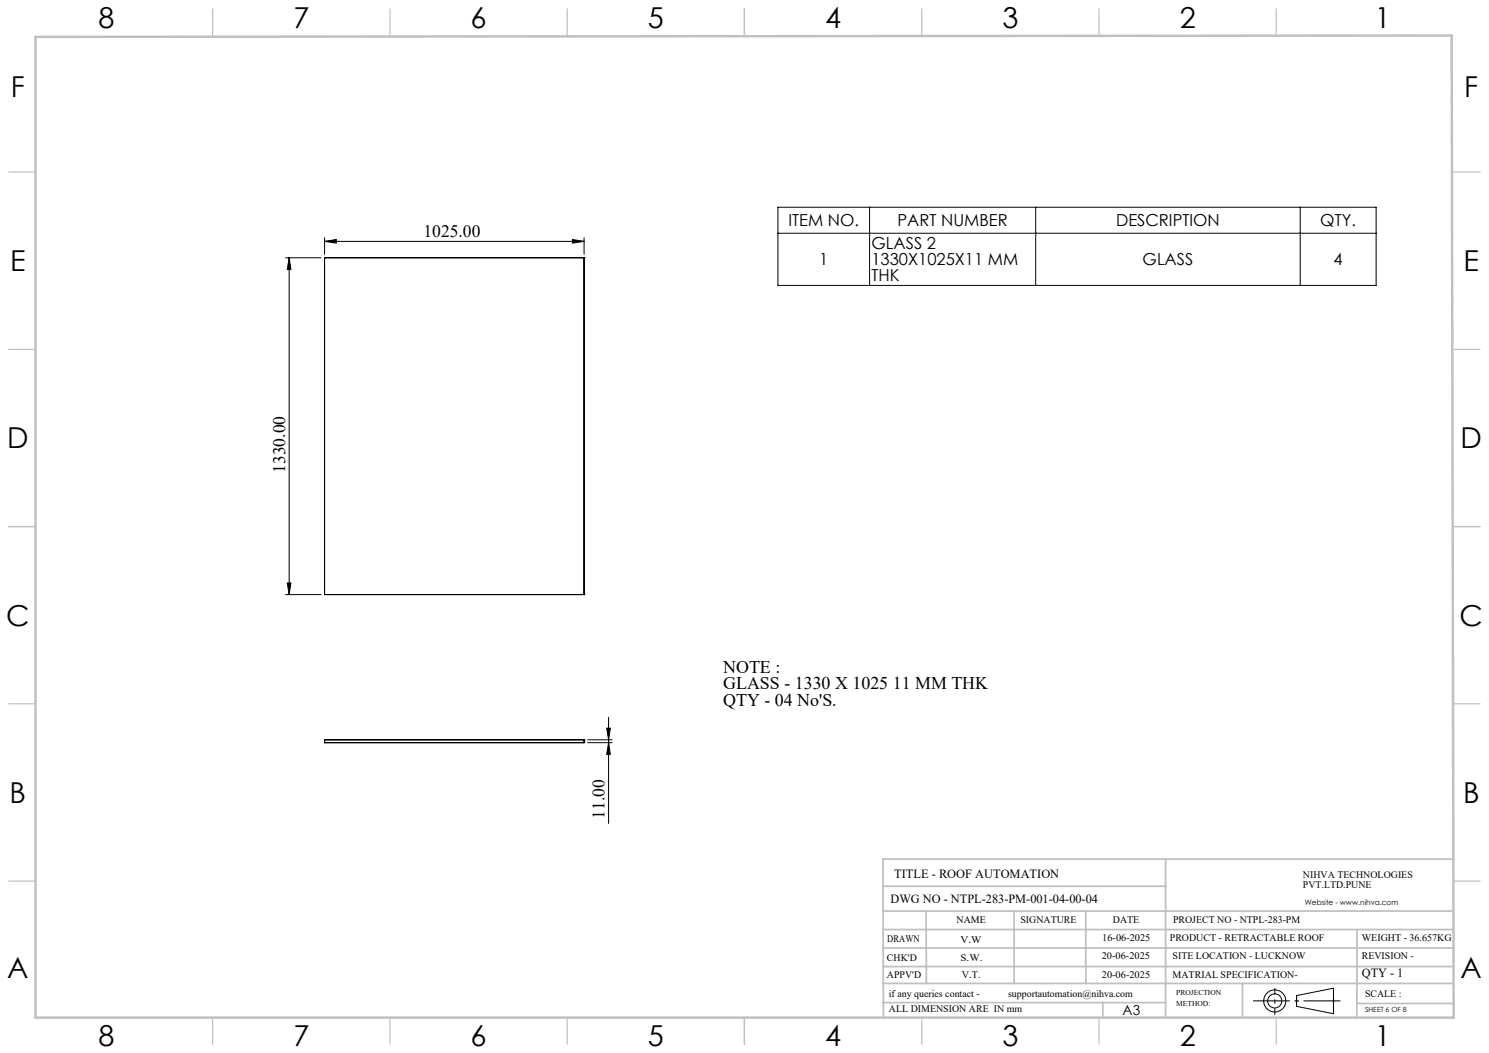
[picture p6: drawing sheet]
<svg xmlns="http://www.w3.org/2000/svg" width="420mm" height="297mm" viewBox="0 0 420 297" stroke-linecap="round" stroke-linejoin="round" font-family="sans-serif">
<g fill="none" stroke="#000" stroke-width=".28">
<path d="M219.4 58.5h168.8v22h-168.8zM245.3 58.5v22M292.1 58.5v22M366.7 58.5v22M80.5 72.7h10.1M81.6 72.7v95M81.6 72.7l.5 3.3h-1.1zM91.5 72.7h.1M91.5 68.1l3.4-.5v1zM91.5 67.1v4.6M91.5 72.7v95M91.5 72.7h73.2"/>
<path d="M91.5 68.1h73.2M161.5 67.6l3.2 .5-3.2 .5zM164.7 72.7h.1M164.7 67.1v4.6M164.7 72.7v95M219.4 65.8h168.8M80.5 167.7h10.1M81 164.4h1.1l-.5 3.3zM91.5 167.7h.1M91.5 167.7h73.2M164.7 167.7h.1M91.5 208.7h.1"/>
<path d="M91.5 209.5h.1M91.5 208.7v.8M91.5 208.7h73.2M91.5 209.5h73.2M164.7 208.7h.1M164.7 209.5h.1M164.7 208.7v.8M165.8 208.7h6.8M165.8 209.5h6.8M171.1 205.4h1.1l-.5 3.3zM171.7 202.3v30M171.7 209.5l.5 3.3h-1.1z"/>
<path d="M365.7 280.8l10.4-2.1v7.2l-10.4-2.1z"/>
<circle cx="359.6" cy="282.3" r="1.98"/>
<circle cx="359.6" cy="282.3" r="3.1"/>
</g>
<path d="M365.2 282.3h1.1M365.4 282l.7 .7M365.7 281.8v1M366.1 282l-.7 .7M375.6 282.3h1.1M375.8 282l.7 .7M376.1 281.8v1M376.5 282l-.7 .7" fill="none" stroke="#c0c0c0" stroke-width=".28"/>
<path d="M353.4 282.3h24.7" fill="none" stroke="#000" stroke-width=".28" stroke-dasharray="15.2 1.3 1.3 1.3" stroke-dashoffset="4.8" stroke-linecap="butt"/>
<path d="M359.6 286.2v-7.5" fill="none" stroke="#000" stroke-width=".28" stroke-dasharray="15.2 1.3 1.3 1.3" stroke-dashoffset="13.4" stroke-linecap="butt"/>
<g fill="none" stroke="#c0c0c0" stroke-width=".35">
<path d="M60 2.5v7.5M110 2.5v7.5M160 2.5v7.5M210 2.5v7.5M260 2.5v7.5M310 2.5v7.5M360 2.5v7.5M2.5 48.5h7.5M410 48.5h7.5M2.5 98.5h7.5M410 98.5h7.5M2.5 148.5h7.5"/>
<path d="M410 148.5h7.5M2.5 198.5h7.5M410 198.5h7.5M2.5 248.5h7.5M410 248.5h7.5M60 287v7.5M110 287v7.5M160 287v7.5M210 287v7.5M260 287v7.5M310 287v7.5M360 287v7.5"/>
</g>
<g fill="none" stroke="#c0c0c0" stroke-width=".5">
<path d="M249.1 257h160.9M249.1 250h79.7M261.2 257l.1 20.4M286 257l.1 20.4M306.2 257l.1 20.4M328.8 242.3v44.8M410 242.3h-160.9l.1 44.7M249.1 272.6h160.9M249.1 267.4h160.9M249.1 262.2h160.9M249.1 277.4h160.9M350.4 277.4v9.6"/>
<path d="M382.8 262.2l-.1 24.8M249.2 282.8h79.6M311.1 282.8v4.2M382.7 283h27.3"/>
</g>
<path d="M10 10.4l399.5-.4 .5 277h-400z" fill="none" stroke="#c0c0c0" stroke-width=".7"/>
<g fill="#000">
<path d="M91.5 68.1l3.4-.5v1zM161.5 67.6l3.2 .5-3.2 .5z"/>
<path d="M171.1 205.4h1.1l-.5 3.3zM171.7 209.5l.5 3.3h-1.1zM81.6 72.7l.5 3.3h-1.1zM81 164.4h1.1l-.5 3.3z"/>
</g>
<g font-size="8.1">
<text x="27.8" y="8">8</text>
<text x="82.8" y="8">7</text>
<text x="132.8" y="8">6</text>
<text x="182.8" y="8">5</text>
<text x="232.8" y="8">4</text>
<text x="282.8" y="8">3</text>
<text x="332.8" y="8">2</text>
<text x="387.8" y="8">1</text>
<text x="3" y="27.2">F</text>
<text x="413" y="27.2">F</text>
<text x="2.8" y="76.5">E</text>
<text x="412.8" y="76.5">E</text>
<text x="2" y="126.5">D</text>
<text x="412" y="126.5">D</text>
<text x="1.7" y="176.5">C</text>
<text x="411.7" y="176.5">C</text>
<text x="2.7" y="226.5">B</text>
<text x="412.7" y="226.5">B</text>
<text x="2" y="275.7">A</text>
<text x="412" y="275.7">A</text>
<text x="27.8" y="295">8</text>
<text x="82.8" y="295">7</text>
<text x="132.8" y="295">6</text>
<text x="182.8" y="295">5</text>
<text x="232.8" y="295">4</text>
<text x="282.8" y="295">3</text>
<text x="332.8" y="295">2</text>
<text x="387.8" y="295">1</text>
</g>
<g font-size="5">
<text x="204" y="189.8">NOTE :</text>
<text x="204" y="194.4">GLASS - 1330 X 1025 11 MM THK</text>
<text x="204" y="199">QTY - 04 No'S.</text>
</g>
<g font-size="4.9">
<text x="119.5" y="66.9">1025.00</text>
<text x="80.4" y="133.4" transform="rotate(-90 80.4 133.4)">1330.00</text>
<text x="170.5" y="231" transform="rotate(-90 170.5 231)">11.00</text>
</g>
<g font-size="4.7">
<text x="222.4" y="63.8">ITEM NO.</text>
<text x="253.2" y="63.8">PART NUMBER</text>
<text x="314.8" y="63.8">DESCRIPTION</text>
<text x="372.4" y="63.8">QTY.</text>
<text x="245.8" y="70.3">GLASS 2</text>
<text x="231.1" y="74.8">1</text>
<text x="245.8" y="74.8">1330X1025X11 MM</text>
<text x="322.3" y="74.8">GLASS</text>
<text x="376.2" y="74.8">4</text>
<text x="245.8" y="79.3">THK</text>
</g>
<text font-size="3.9" x="316.7" y="286.4">A3</text>
<g font-size="3.5">
<text x="252.2" y="247.6">TITLE - ROOF AUTOMATION</text>
<text x="251.2" y="254.7">DWG NO - NTPL-283-PM-001-04-00-04</text>
<text x="384.1" y="275.6">QTY - 1</text>
</g>
<g font-size="2.8">
<text x="367.5" y="247.6">NIHVA TECHNOLOGIES</text>
<text x="367.5" y="250.5">PVT.LTD.PUNE</text>
<text x="269.8" y="260.3">NAME</text>
<text x="287.8" y="260.3">SIGNATURE</text>
<text x="313.9" y="260.4">DATE</text>
<text x="330.9" y="260.4">PROJECT NO - NTPL-283-PM</text>
<text x="250.3" y="265.6">DRAWN</text>
<text x="270.9" y="266.1">V.W</text>
<text x="310.9" y="265.5">16-06-2025</text>
<text x="330" y="265.5">PRODUCT - RETRACTABLE ROOF</text>
<text x="384.1" y="265.5">WEIGHT - 36.657KG</text>
<text x="250.2" y="271.1">CHK'D</text>
<text x="250.2" y="275.8">APPV'D</text>
<text x="270.9" y="271.1">S.W.</text>
<text x="271.3" y="275.8">V.T.</text>
<text x="310.8" y="270.6">20-06-2025</text>
<text x="310.8" y="275.8">20-06-2025</text>
<text x="330.7" y="275.8">MATRIAL SPECIFICATION-</text>
<text x="330.7" y="270.6">SITE LOCATION - LUCKNOW</text>
<text x="384.1" y="270.6">REVISION -</text>
<text x="250.7" y="281.1">if any queries contact -</text>
<text x="284.3" y="281.1">supportautomation@nihva.com</text>
<text x="385" y="281.1">SCALE :</text>
<text x="250.7" y="285.6">ALL DIMENSION ARE IN mm</text>
</g>
<g font-size="2.1">
<text x="368.1" y="255.1">Website - www.nihva.com</text>
<text x="331.8" y="280.8">PROJECTION</text>
<text x="331.8" y="283.9">METHOD:</text>
</g>
<text font-size="2" x="385" y="285.5">SHEET 6 OF 8</text>
</svg>
